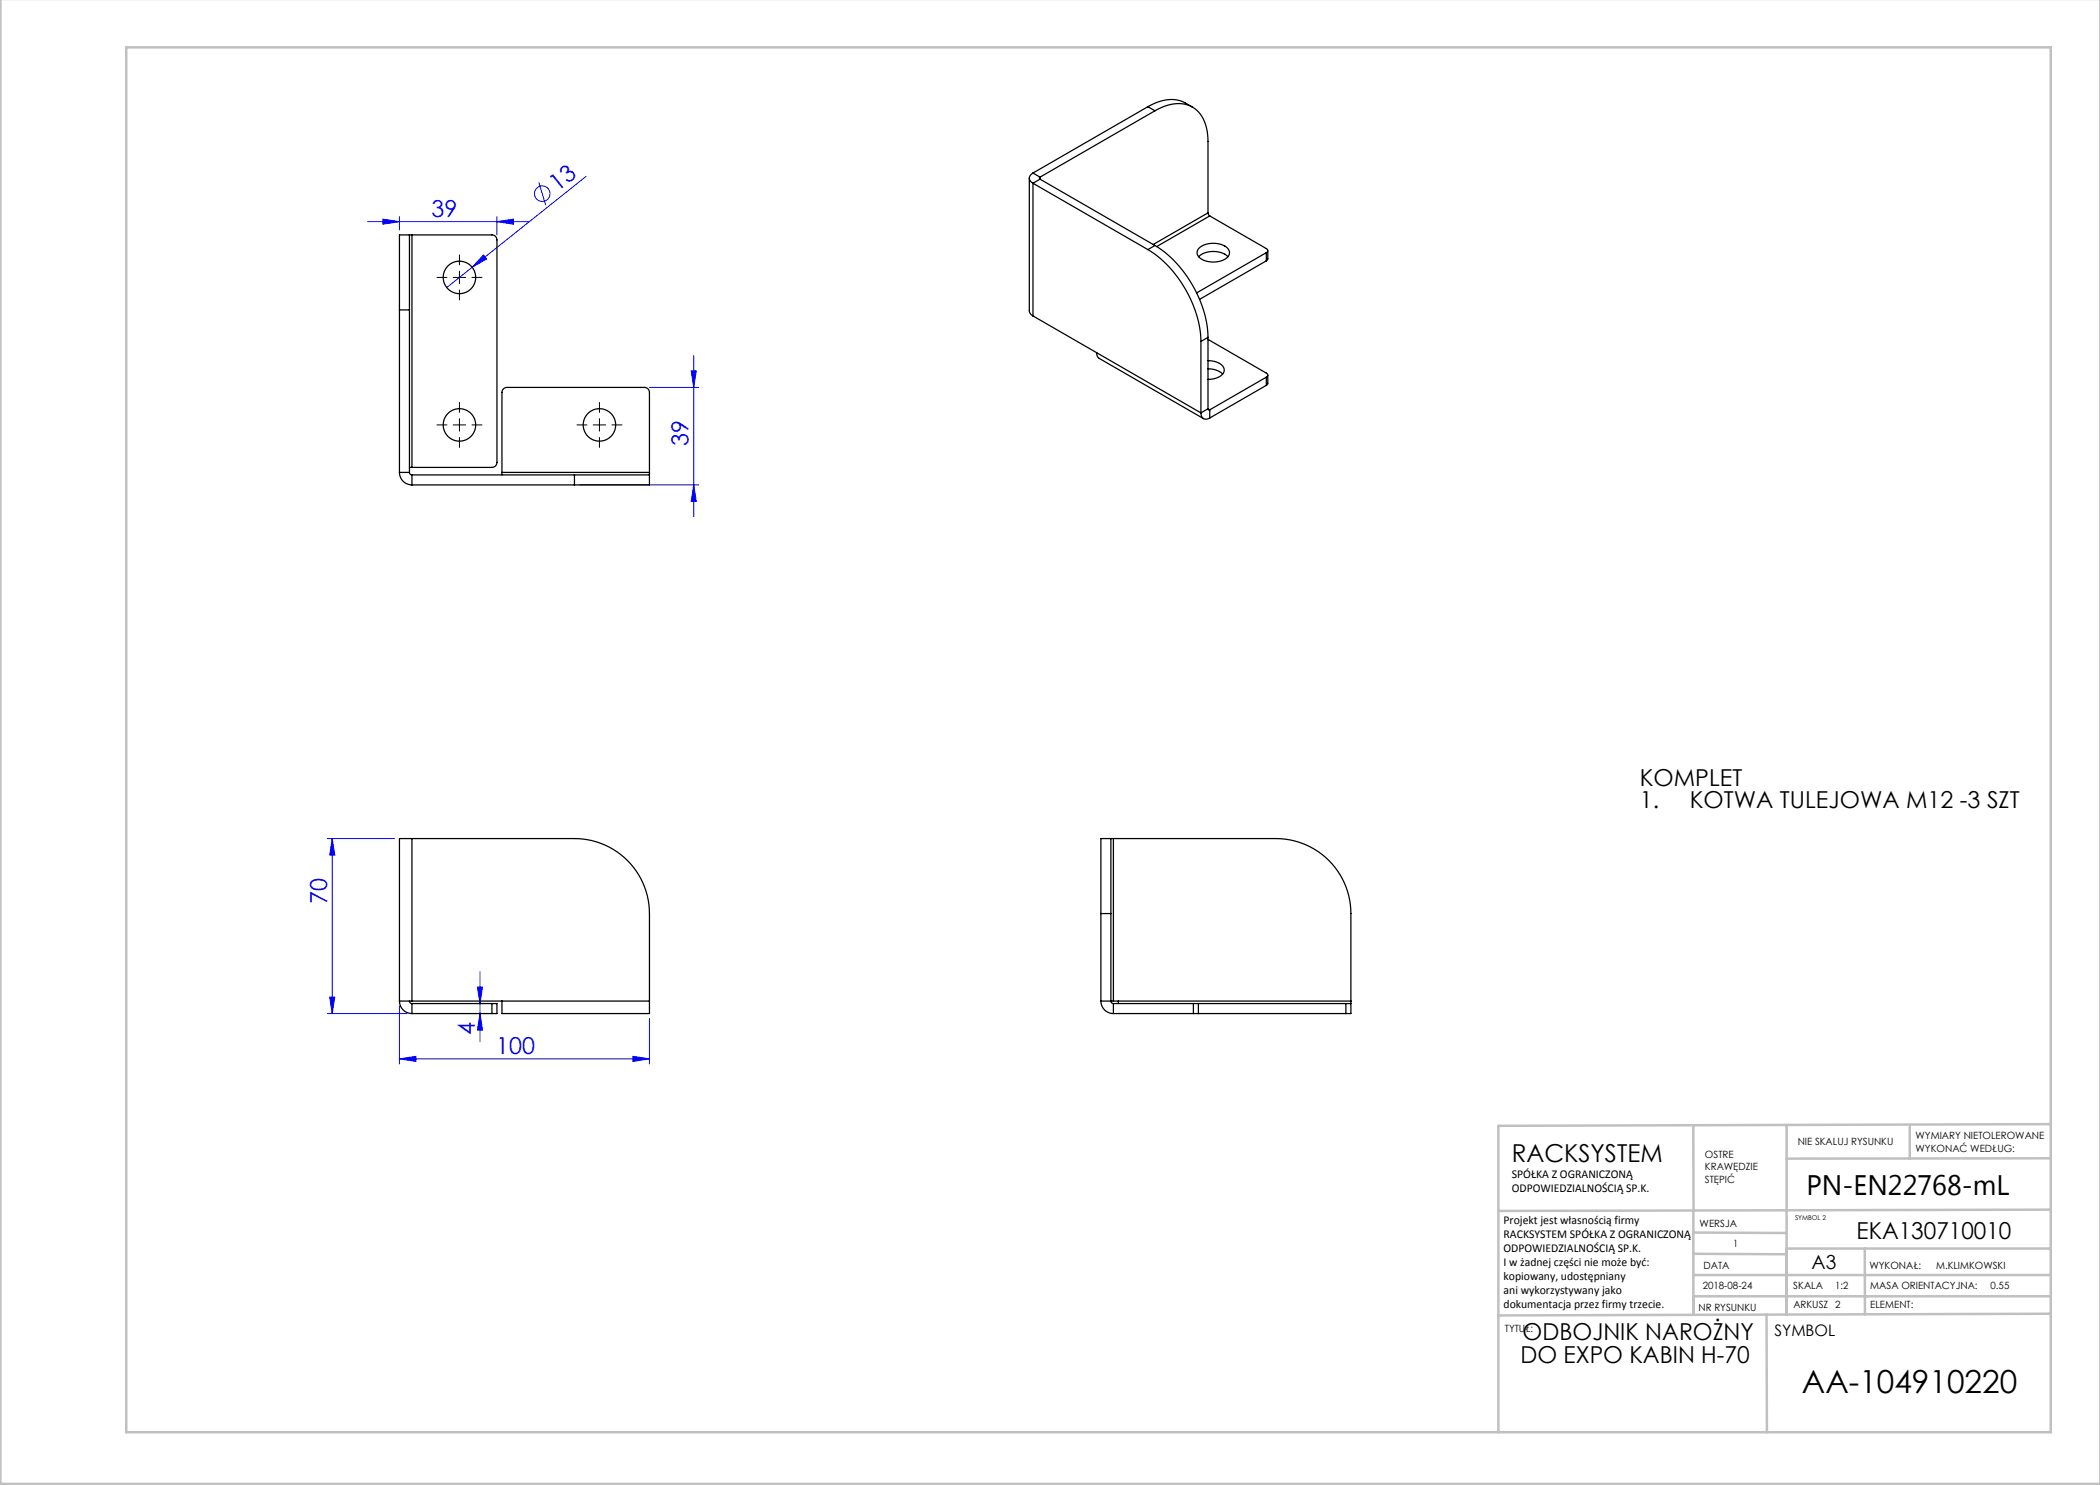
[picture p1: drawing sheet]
<svg xmlns="http://www.w3.org/2000/svg" width="420mm" height="297mm" viewBox="0 0 420 297" stroke-linecap="round" stroke-linejoin="round" font-family="sans-serif">
<g fill="none" stroke="#00f" stroke-width=".2">
<path d="M107.8 36.4l1.3 4.6M117.2 35.3l-27.9 22.2M73.5 44.3h32.2M76.6 43.8l3.3 .5-3.3 .5zM79.9 43.3v2.7M96.7 51l.6 .8-2.9 1.7zM99.4 44.3l3.3-.5v1zM99.4 43.3v3.7M129.9 77.5h9.8M138.2 74.2h1.1l-.6 3.3zM138.7 71.1v32.2M115.9 97h23.8"/>
<path d="M138.7 97l.6 3.3h-1.1zM65.4 167.7h13.5M66.4 167.7l.6 3.3h-1.1zM66.4 167.7v35M65.9 199.4h1.1l-.6 3.3zM95.5 197.4h1l-.5 3.3zM96 194.4v14M65.4 202.7h16M79.9 211.8l3.3-.5v1zM79.9 201.2v11.6M79.9 211.8h50M96 202.7l.5 3.3h-1z"/>
<path d="M126.6 211.3l3.3 .5-3.3 .5zM129.9 203.7v9.1"/>
<circle cx="108.4" cy="38.7" r="1.56"/>
</g>
<path d="M89.4 55.5h-2M91.9 53v-2M91.9 58v2M94.4 55.5h2M89.4 85h-2M91.9 82.5v-2M91.9 87.5v2M94.4 85h2M117.4 85h-2M119.9 82.5v-2M119.9 87.5v2M122.4 85h2" fill="none" stroke="#000" stroke-width=".2" stroke-dasharray="15.2 1.3 1.3 1.3"/>
<path d="M90.6 55.5h2.5M91.9 54.2v2.5M90.6 85h2.5M91.9 83.7v2.5M118.6 85h2.5M119.9 83.7v2.5" fill="none" stroke="#000" stroke-width=".2"/>
<g fill="none" stroke="#c0c0c0" stroke-width=".5">
<path d="M.1 -.1v296.9h419.9M25.2 9.5h385v276.9h-385zM338.7 225.2v16.9M357.3 225v37.9M382 225.4v6.3M410.1 224.8l-110.4 .4v61.2M410.1 231.7h-52.8M338.7 259.3h71.5M338.7 255h71.5M338.7 250.8l18.6 .1M338.7 246.5l18.6 .1M338.7 242.1v20.9"/>
<path d="M373 249.7v13.2M410.1 241.9l-110.4 .3M410.2 249.7h-52.9v13.2M353.3 262.9l.1 23.5M410.2 262.7l-110.5 .4"/>
</g>
<g fill="#00f">
<path d="M96.7 51l.6 .8-2.9 1.7z"/>
<path d="M79.9 211.8l3.3-.5v1zM126.6 211.3l3.3 .5-3.3 .5z"/>
<path d="M76.6 43.8l3.3 .5-3.3 .5zM99.4 44.3l3.3-.5v1z"/>
<path d="M96 202.7l.5 3.3h-1zM95.5 197.4h1l-.5 3.3z"/>
<path d="M65.9 199.4h1.1l-.6 3.3zM66.4 167.7l.6 3.3h-1.1zM138.7 97l.6 3.3h-1.1zM138.2 74.2h1.1l-.6 3.3z"/>
</g>
<g fill="none" stroke="#000" stroke-width=".25">
<path d="M205.9 35.6v26.6l.1 .4 .6 .6M206.6 34.6a1.08 1.08 0 0 0-.7 1 1.08 1.08 0 0 0 .7 1.1M206.6 36.7l23 13.2M206.6 36.7v26.5M206.6 34.6l1.4 .8M208 35.4l-.1 .2 .1 .2M208 35.8l-1.4 .9M208 35.8l23 13.3M208 35.4v.4M229.6 21.3a7.5 7.5 0 0 1 8.9 .1M229.6 21.3l1.4 .9M229.6 21.3l-23 13.3"/>
<path d="M231 22.2a7.6 7.6 0 0 1 7.5-.8 7.2 7.2 0 0 1 3.1 6.2v15M231 22.2l-23 13.2M81.9 47v15M81.9 47h-2v15M81.9 47h.5M82.4 47h16a1 1 0 0 1 1 1v44.5a1 1 0 0 1-1 1h-16M82.4 47v46.5M229.6 49.9a23.4 23.4 0 0 1 10.6 18.4M231 49.1a23.4 23.4 0 0 1 10.6 18.4M231 49.1l-1.4 .8M239.7 51.4a4.6 4.6 0 0 1 5.9 0M239.8 49.6a4.6 4.6 0 0 1 5.9 .2 1.47 1.47 0 0 1-1.1 2.2 4.6 4.6 0 0 1-4.9-.7l-.3-.5v-.5z"/>
<path d="M241.6 42.6l.4 .6M241.6 42.6l-11 6.3M242 43.2l11.3 6.5a.43 .43 0 0 1 .3 .4 .43 .43 0 0 1-.3 .4M242 43.2l-10.7 6.1M253.3 50.5v1.7M253.3 50.5l-14 8.1M253.3 52.2l-13.4 7.7M253.6 50.1v1.7l-.3 .4M79.9 62v32.5M79.9 62h2M81.9 62v32.5M206.6 63.2l33.6 19.4"/>
<path d="M219.3 70.5l.1 .6 .4 .6 20.9 12M240.2 68.3v14.3M241.6 67.9l11.7 6.7a.43 .43 0 0 1 .3 .4 .43 .43 0 0 1-.3 .4M241.6 72.1a3.2 3.2 0 0 1 3.2 1.7 2.01 2.01 0 0 1-2 1.9l-1.2 .2M241.6 73.8a4 4 0 0 1 2.9 1M241.6 67.5l-1.4 .8M241.6 67.5v14.3M253.3 75.4l-11.3 6.6M253.3 75.4v1.7M253.3 77.1l-11.3 6.5M253.6 75v1.7l-.3 .4M79.9 94.5a2.5 2.5 0 0 0 2.5 2.5"/>
<path d="M79.9 94.5h2M81.9 94.5l.1 .3 .4 .2M81.9 93.5h.5M82.4 95v2M82.4 97h32.5M82.4 95h32.5M100.4 94.5v.5M100.4 94.5v-16a1 1 0 0 1 1-1h27.5a1 1 0 0 1 1 1v16M100.4 94.5h29.5M114.9 95h15M114.9 95v2M129.9 95v2h-15"/>
<path d="M129.9 94.5v.5M240.2 82.6a1.08 1.08 0 0 0 .5 1.1 1.08 1.08 0 0 0 1.3-.1M241.6 81.8l.1 .2h.3M241.6 81.8l-1.4 .8M241.6 81.8l.4 .2M242 82v1.6M82.4 167.7h32.5a15 15 0 0 1 15 15v17.5M82.4 167.7h-2.5v32.5M82.4 167.7v32.5M222.2 167.7h-2v15M222.2 167.7v15M222.2 167.7h.5"/>
<path d="M222.7 167.7h32.5a15 15 0 0 1 15 15v17.5M222.7 167.7v32.5M220.2 182.7h2M220.2 182.7v17.5M222.2 182.7v17.5M79.9 200.2h2.5M79.9 200.2a2.5 2.5 0 0 0 2.5 2.5M81.9 200.2l.1 .4 .4 .1M82.4 200.2h47.5M82.4 200.7v2M82.4 202.7h16M82.4 200.7h16"/>
<path d="M98.4 200.7h1v2h-1M98.4 200.7v2M100.4 200.2v2.5h29.5v-2.5M220.2 200.2a2.5 2.5 0 0 0 2.5 2.5M220.2 200.2h2M222.2 200.2l.1 .4 .4 .1M222.2 200.2h.5M222.7 200.2h47.5M222.7 202.7h16M222.7 200.7h16M222.7 200.7v2M223.7 200.2v.5"/>
<path d="M238.7 200.7h1M238.7 202.7h1M238.7 200.7v2M239.7 202.7h29.5M239.7 200.7h29.5M239.7 200.7v2M269.2 200.7h1M269.2 200.7v2M270.2 200.7v2h-1M270.2 200.2v.5"/>
<circle cx="91.9" cy="55.5" r="3.3"/>
<circle cx="91.9" cy="85" r="3.3"/>
<circle cx="119.9" cy="85" r="3.3"/>
</g>
<text font-size="6.3" x="360.4" y="278.5">AA-104910220</text>
<text font-size="5.6" x="361.3" y="239.1">PN-EN22768-mL</text>
<text font-size="4.9" x="302.4" y="232.4">RACKSYSTEM</text>
<g font-size="4.7" fill="#00f">
<text x="111.5" y="38.5" transform="rotate(-39 111.5 38.5)">13</text>
<text x="86.3" y="43.3">39</text>
<text x="137.7" y="89.1" transform="rotate(-90 137.7 89.1)">39</text>
<text x="65.4" y="180.8" transform="rotate(-90 65.4 180.8)">70</text>
<text x="95" y="207.1" transform="rotate(-90 95 207.1)">4</text>
<text x="99.3" y="210.8">100</text>
</g>
<g font-size="4.7">
<text x="328" y="157.2">KOMPLET</text>
<text x="328" y="161.7">1.</text>
<text x="338" y="161.7">KOTWA TULEJOWA M12 -3 SZT</text>
<text x="371.3" y="247.8">EKA130710010</text>
<text x="304.5" y="268.1">ODBOJNIK NAROŻNY</text>
<text x="304.1" y="272.6">DO EXPO KABIN H-70</text>
</g>
<text font-size="3.9" x="362.3" y="253.8">A3</text>
<text font-size="3.2" x="354.9" y="267.2">SYMBOL</text>
<g font-size="2.4">
<text x="302.4" y="235.6">SPÓŁKA Z OGRANICZONĄ</text>
<text x="302.4" y="238.4">ODPOWIEDZIALNOŚCIĄ SP.K.</text>
<text x="300.7" y="244.7">Projekt jest własnością firmy</text>
<text x="300.7" y="247.5">RACKSYSTEM SPÓŁKA Z OGRANICZONĄ</text>
<text x="300.7" y="250.3">ODPOWIEDZIALNOŚCIĄ SP.K.</text>
<text x="300.7" y="253.1">I w żadnej części nie może być:</text>
<text x="300.7" y="256">kopiowany, udostępniany</text>
<text x="300.7" y="258.8">ani wykorzystywany jako</text>
<text x="300.7" y="261.6">dokumentacja przez firmy trzecie.</text>
</g>
<g font-size="2">
<text x="383.1" y="227.9">WYMIARY NIETOLEROWANE</text>
<text x="341" y="231.6">OSTRE</text>
<text x="359.5" y="228.9">NIE SKALUJ RYSUNKU</text>
<text x="383.1" y="230.4">WYKONAĆ WEDŁUG:</text>
<text x="341" y="234.1">KRAWĘDZIE</text>
<text x="341" y="236.6">STĘPIĆ</text>
<text x="339.9" y="245.4">WERSJA</text>
<text x="346.6" y="249.5">1</text>
<text x="340.5" y="257.7">2018-08-24</text>
<text x="340.7" y="253.8">DATA</text>
<text x="358.7" y="257.7">SKALA</text>
<text x="367" y="257.7">1:2</text>
<text x="373.9" y="253.8">WYKONAŁ:</text>
<text x="374.1" y="257.7">MASA ORIENTACYJNA:</text>
<text x="387.2" y="253.8">M.KLIMKOWSKI</text>
<text x="398.1" y="257.7">0.55</text>
<text x="339.7" y="262.3">NR RYSUNKU</text>
<text x="358.7" y="261.7">ARKUSZ 2</text>
<text x="374.1" y="261.7">ELEMENT:</text>
<text x="301" y="266.4">TYTUŁ:</text>
</g>
<text font-size="1.3" x="359" y="244">SYMBOL 2</text>
</svg>
